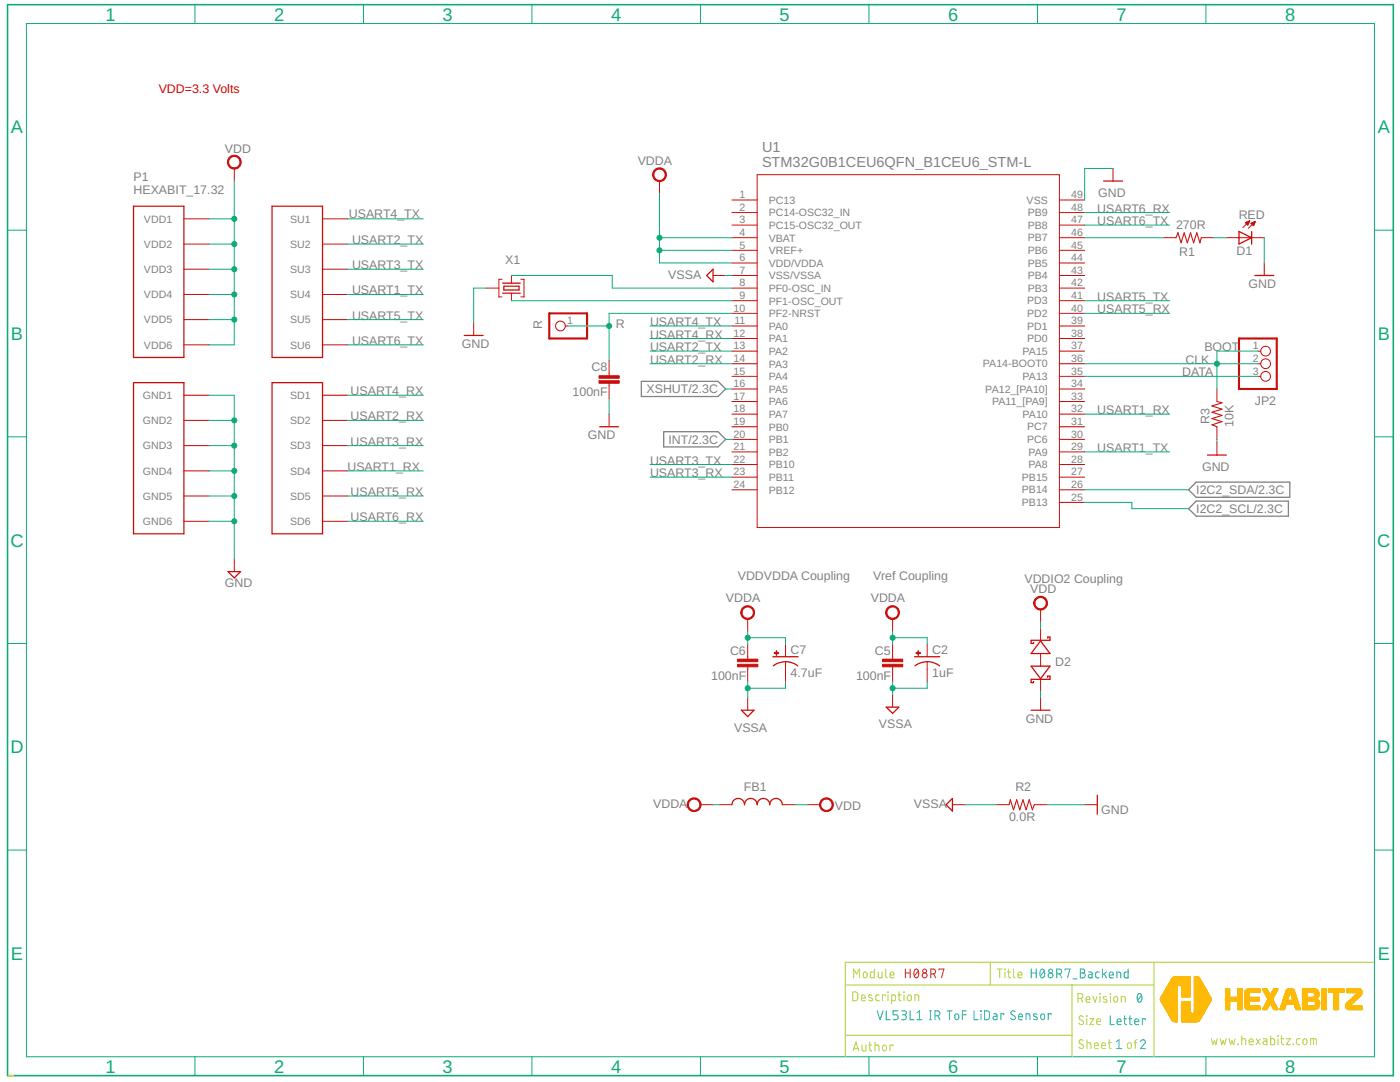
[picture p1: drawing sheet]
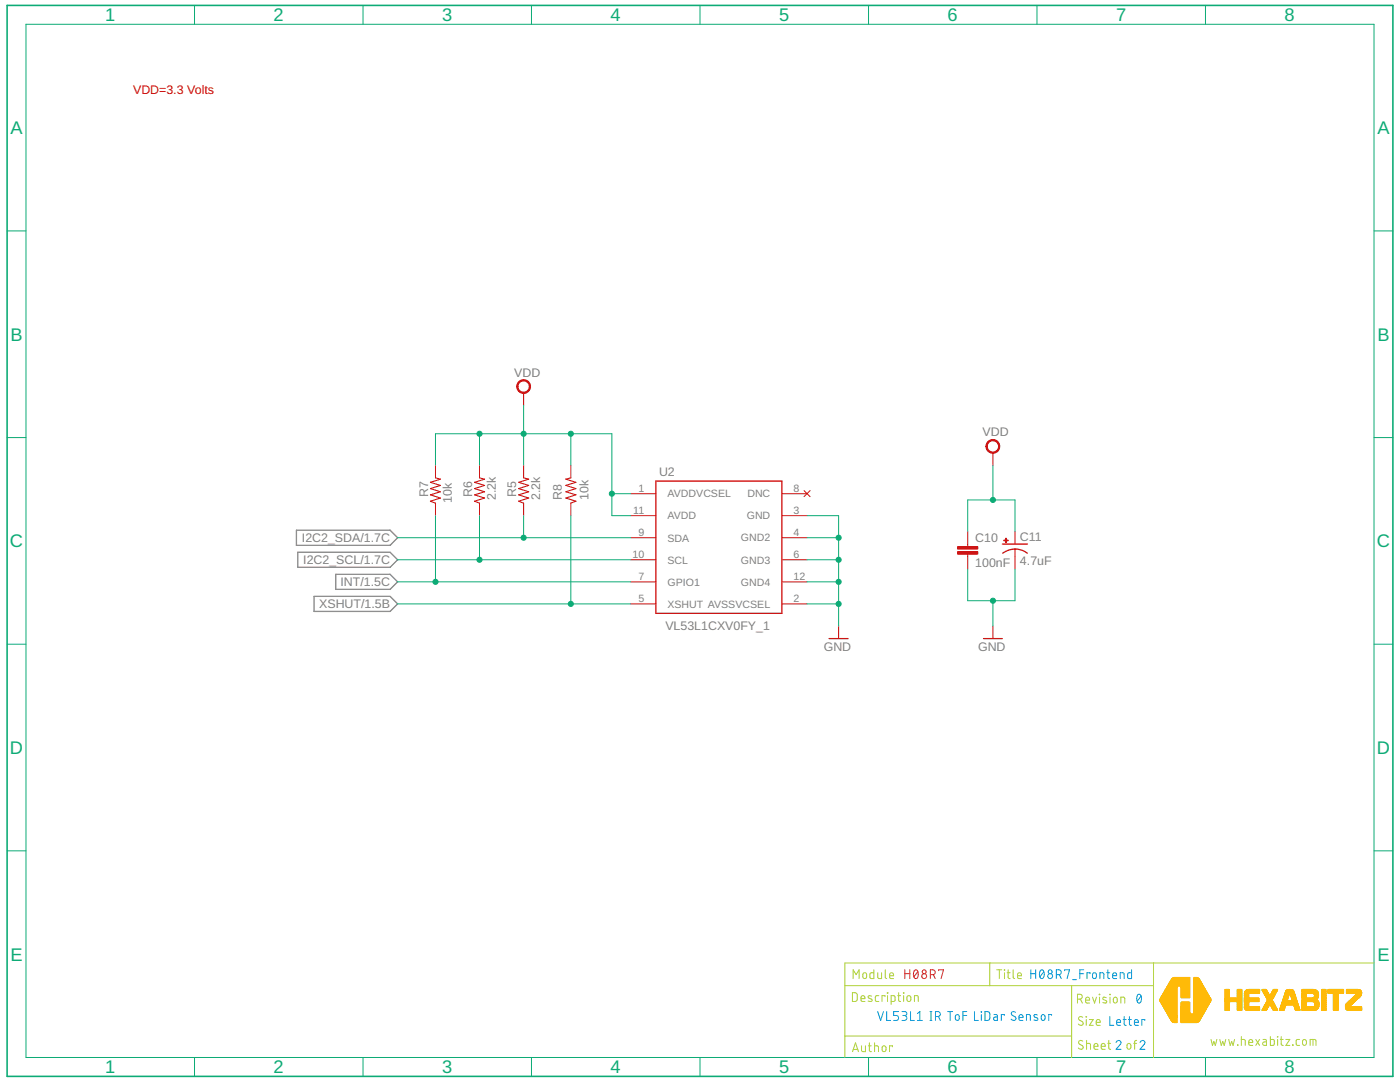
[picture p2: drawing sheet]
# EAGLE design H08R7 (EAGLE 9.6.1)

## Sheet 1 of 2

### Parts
C2  1uF  C-0805-POL  [C-0805-POL]
C5  100nF  C-0603  [C-0603]
C6  100nF  C-0603  [C-0603]
C7  4.7uF  C-0805-POL  [C-0805-POL]
C8  100nF  C-0603  [C-0603]
D1  RED  VLMS1300-GS08  [VLMS1300-GS08]
D2  BOURNS_CDSOD323-T03SCBOURNS_CDSOD323-T03SC_0_0  [BOURNS_CDSOD323-T03SC_0]
FB1  FB-TDK_MMZ1608Y300B  [FB-TDK_MMZ1608Y300B]
JP2  PINHD-1X3  [1X03]
P1  HEXABIT_17.32  [HEXABIT_17.32]
R  R  PINHD-1X1  [1X01]
R1  270R  R-0603  [R-0603]
R2  0.0R  R-0603  [R-0603]
R3  10K  R-0603  [R-0603]
TRIMBLE-LOGO1  HEXA-LOGO  [HEXA-LOGO]
U1  STM32G0B1CEU6QFN_B1CEU6_STM-L  [QFN_B1CEU6_STM-L]
X1  XTALL_CSTCE8M00G52  [XTALL_CSTCE8M00G52]

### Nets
CLK: JP2.1 JP2.2 R3.2 U1.36(PA14-BOOT0)
DATA: JP2.3 U1.35(PA13)
GND: C8.2 D1.C D2.1(A) P1.PAD_PD7(GND1) P1.PAD_PD8(GND2) P1.PAD_PD9(GND3) P1.PAD_PD10(GND4) P1.PAD_PD11(GND5) P1.PAD_PD12(GND6) R2.1 R3.1 U1.49(VSS) X1.P$2 ; also sheet 2
I2C2_SCL: U1.25(PB13) ; also sheet 2
I2C2_SDA: U1.26(PB14) ; also sheet 2
INT: U1.20(PB1) ; also sheet 2
N$3: D1.A R1.2
N$4: C8.1 R.1 U1.10(PF2-NRST)
N$5: U1.9(PF1-OSC_OUT) X1.P$1
N$6: U1.8(PF0-OSC_IN) X1.P$3
N$7: R1.1 U1.46(PB7)
USART1_RX: P1.PAD_PD4(SD4) U1.32(PA10)
USART1_TX: P1.PAD_PU4(SU4) U1.29(PA9)
USART2_RX: P1.PAD_PD2(SD2) U1.14(PA3)
USART2_TX: P1.PAD_PU2(SU2) U1.13(PA2)
USART3_RX: P1.PAD_PD3(SD3) U1.23(PB11)
USART3_TX: P1.PAD_PU3(SU3) U1.22(PB10)
USART4_RX: P1.PAD_PD1(SD1) U1.12(PA1)
USART4_TX: P1.PAD_PU1(SU1) U1.11(PA0)
USART5_RX: P1.PAD_PD5(SD5) U1.40(PD2)
USART5_TX: P1.PAD_PU5(SU5) U1.41(PD3)
USART6_RX: P1.PAD_PD6(SD6) U1.48(PB9)
USART6_TX: P1.PAD_PU6(SU6) U1.47(PB8)
VDD: D2.2(C) FB1.2 P1.PAD_PU7(VDD1) P1.PAD_PU8(VDD2) P1.PAD_PU9(VDD3) P1.PAD_PU10(VDD4) P1.PAD_PU11(VDD5) P1.PAD_PU12(VDD6) ; also sheet 2
VDDA: C2.1(+) C5.1 C6.1 C7.1(+) FB1.1 U1.4(VBAT) U1.5(VREF+) U1.6(VDD/VDDA)
VSSA: C2.2(-) C5.2 C6.2 C7.2(-) R2.2 U1.7(VSS/VSSA)
XSHUT: U1.16(PA5) ; also sheet 2
Unconnected: U1.1(PC13) U1.2(PC14-OSC32_IN) U1.3(PC15-OSC32_OUT) U1.15(PA4) U1.17(PA6) U1.18(PA7) U1.19(PB0) U1.21(PB2) U1.24(PB12) U1.27(PB15) U1.28(PA8) U1.30(PC6) U1.31(PC7) U1.33(PA11_[PA9]) U1.34(PA12_[PA10]) U1.37(PA15) U1.38(PD0) U1.39(PD1) U1.42(PB3) U1.43(PB4) U1.44(PB5) U1.45(PB6)

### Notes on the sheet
- VDD=3.3 Volts
- BOOT
- VDD\VDDA Coupling | Vref Coupling | VDDIO2 Coupling
- Module | H08R7 | Title | H08R7_Backend
- Description | Revision | 0
- VL53L1 IR ToF LiDar Sensor
- Size | Letter
- www.hexabitz.com
- Author | Sheet   of | 1 | 2
- C:/Users/Admin/Desktop/logodraft.bmp

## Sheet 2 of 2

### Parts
C10  100nF  C-0603  [C-0603]
C11  4.7uF  C-0805-POL  [C-0805-POL]
R5  2.2k  R-0603  [R-0603]
R6  2.2k  R-0603  [R-0603]
R7  10k  R-0603  [R-0603]
R8  10k  R-0603  [R-0603]
U2  VL53L1CXV0FY_1  [VL53L1CXV0FY1]

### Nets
GND: C10.2 C11.2(-) U2.2(AVSSVCSEL) U2.3(GND) U2.4(GND2) U2.6(GND3) U2.12(GND4) ; also sheet 1
I2C2_SCL: R6.1 U2.10(SCL) ; also sheet 1
I2C2_SDA: R5.1 U2.9(SDA) ; also sheet 1
INT: R7.1 U2.7(GPIO1) ; also sheet 1
VDD: C10.1 C11.1(+) R5.2 R6.2 R7.2 R8.2 U2.1(AVDDVCSEL) U2.11(AVDD) ; also sheet 1
XSHUT: R8.1 U2.5(XSHUT) ; also sheet 1
Unconnected: U2.8(DNC)

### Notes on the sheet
- VDD=3.3 Volts
- Module | H08R7 | Title | H08R7_Frontend
- Description | Revision | 0
- VL53L1 IR ToF LiDar Sensor
- Size | Letter
- www.hexabitz.com
- Author | Sheet   of | 2 | 2

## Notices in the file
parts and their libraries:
HEXABITZ_ICs: COPYRIGHT: Copyright (C) 2021 Ultra Librarian. All rights reserved.
